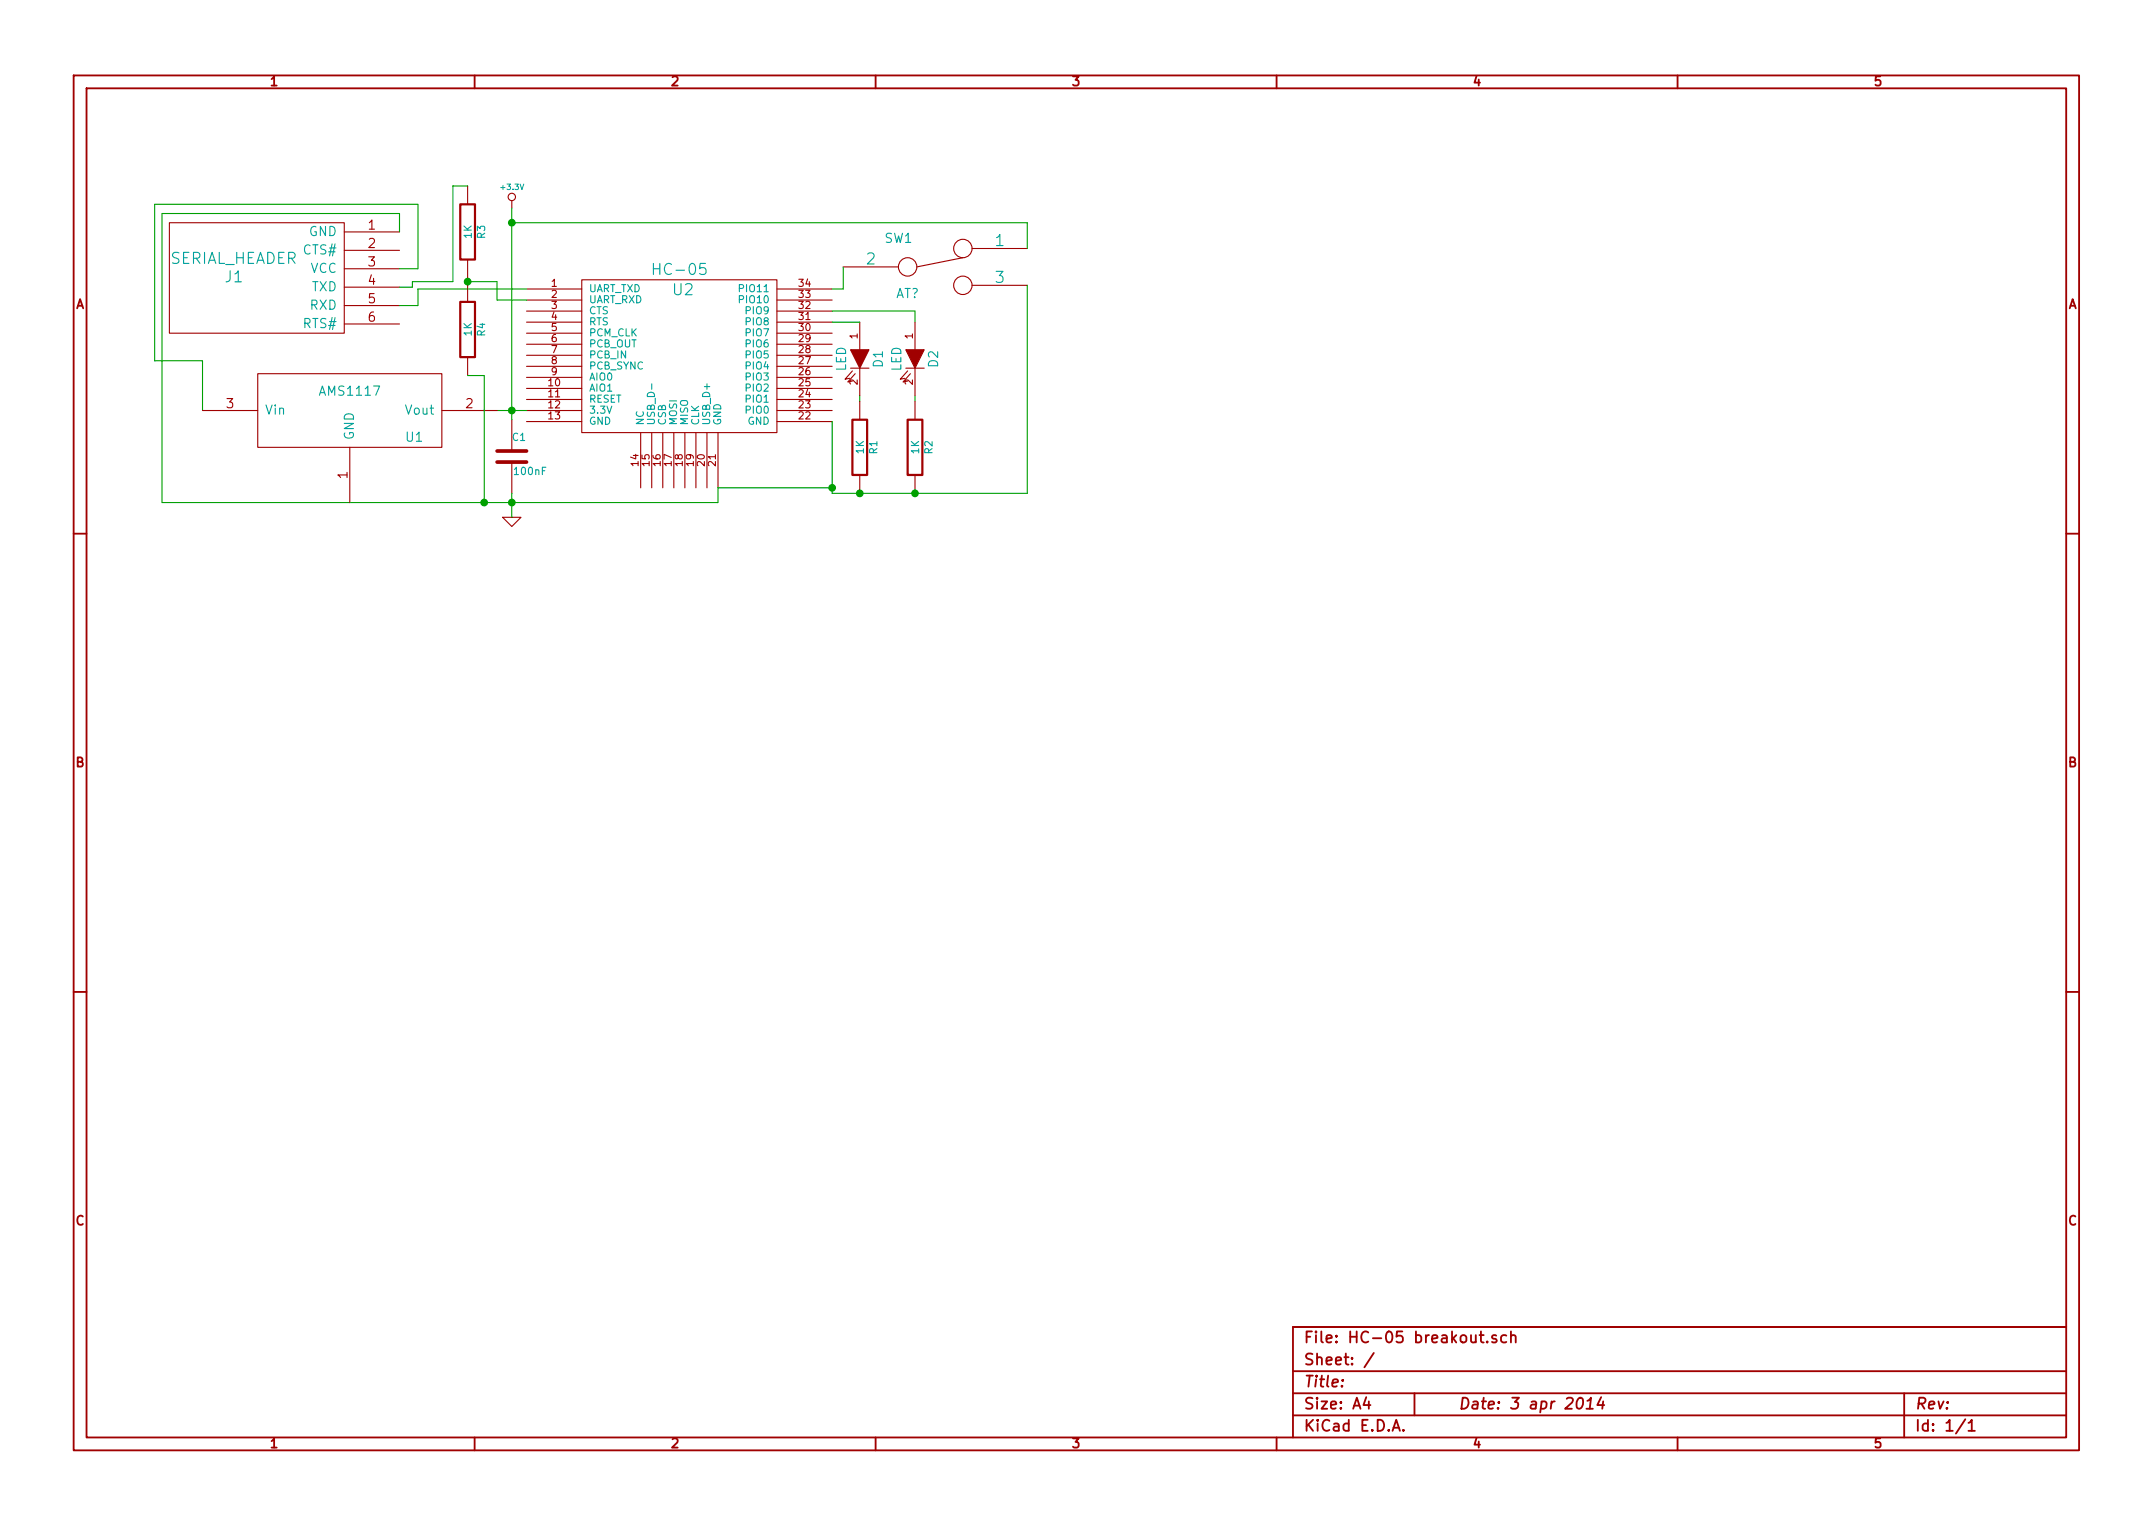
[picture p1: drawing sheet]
EESchema Schematic File Version 2
LIBS:power
LIBS:device
LIBS:transistors
LIBS:conn
LIBS:linear
LIBS:regul
LIBS:74xx
LIBS:cmos4000
LIBS:adc-dac
LIBS:memory
LIBS:xilinx
LIBS:special
LIBS:microcontrollers
LIBS:dsp
LIBS:microchip
LIBS:analog_switches
LIBS:motorola
LIBS:texas
LIBS:intel
LIBS:audio
LIBS:interface
LIBS:digital-audio
LIBS:philips
LIBS:display
LIBS:cypress
LIBS:siliconi
LIBS:opto
LIBS:atmel
LIBS:contrib
LIBS:valves
LIBS:hc-05
LIBS:AMS1117
EELAYER 27 0
EELAYER END
$Descr A4 11693 8268
encoding utf-8
Sheet 1 1
Title ""
Date "3 apr 2014"
Rev ""
Comp ""
Comment1 ""
Comment2 ""
Comment3 ""
Comment4 ""
$EndDescr
$Comp
L HC-05 U2
U 1 1
P 3690 1460
F 0 "U2" H 3710 1350 60  0000 C CNN
F 1 "HC-05" H 3690 1460 60  0000 C CNN
F 2 "" H 3690 1460 60  0000 C CNN
F 3 "" H 3690 1460 60  0000 C CNN
	1    3690 1460
	1    0    0    -1  
$EndComp
$Comp
L LED D1
U 1 1
P 4670 1940
F 0 "D1" H 4670 2040 50  0000 C CNN
F 1 "LED" H 4670 1840 50  0000 C CNN
F 2 "~" H 4670 1940 60  0000 C CNN
F 3 "~" H 4670 1940 60  0000 C CNN
	1    4670 1940
	0    1    1    0   
$EndComp
$Comp
L LED D2
U 1 1
P 4970 1940
F 0 "D2" H 4970 2040 50  0000 C CNN
F 1 "LED" H 4970 1840 50  0000 C CNN
F 2 "~" H 4970 1940 60  0000 C CNN
F 3 "~" H 4970 1940 60  0000 C CNN
	1    4970 1940
	0    1    1    0   
$EndComp
$Comp
L R R1
U 1 1
P 4670 2420
F 0 "R1" V 4750 2420 40  0000 C CNN
F 1 "1K" V 4677 2421 40  0000 C CNN
F 2 "~" V 4600 2420 30  0000 C CNN
F 3 "~" H 4670 2420 30  0000 C CNN
	1    4670 2420
	1    0    0    -1  
$EndComp
$Comp
L R R2
U 1 1
P 4970 2420
F 0 "R2" V 5050 2420 40  0000 C CNN
F 1 "1K" V 4977 2421 40  0000 C CNN
F 2 "~" V 4900 2420 30  0000 C CNN
F 3 "~" H 4970 2420 30  0000 C CNN
	1    4970 2420
	1    0    0    -1  
$EndComp
$Comp
L SWITCH_INV SW1
U 1 1
P 5080 1440
F 0 "SW1" H 4880 1590 50  0000 C CNN
F 1 "AT?" H 4930 1290 50  0000 C CNN
F 2 "~" H 5080 1440 60  0000 C CNN
F 3 "~" H 5080 1440 60  0000 C CNN
	1    5080 1440
	1    0    0    -1  
$EndComp
$Comp
L C C1
U 1 1
P 2780 2470
F 0 "C1" H 2780 2570 40  0000 L CNN
F 1 "100nF" H 2786 2385 40  0000 L CNN
F 2 "~" H 2818 2320 30  0000 C CNN
F 3 "~" H 2780 2470 60  0000 C CNN
	1    2780 2470
	1    0    0    -1  
$EndComp
$Comp
L +3.3V #PWR1
U 1 1
P 2780 1120
F 0 "#PWR1" H 2780 1080 30  0001 C CNN
F 1 "+3.3V" H 2780 1230 30  0000 C CNN
F 2 "" H 2780 1120 60  0000 C CNN
F 3 "" H 2780 1120 60  0000 C CNN
	1    2780 1120
	1    0    0    -1  
$EndComp
$Comp
L GND #PWR2
U 1 1
P 2780 2800
F 0 "#PWR2" H 2780 2800 30  0001 C CNN
F 1 "GND" H 2780 2730 30  0001 C CNN
F 2 "" H 2780 2800 60  0000 C CNN
F 3 "" H 2780 2800 60  0000 C CNN
	1    2780 2800
	1    0    0    -1  
$EndComp
Wire Wire Line
	4520 2280 4520 2670
Wire Wire Line
	4520 2640 3900 2640
Wire Wire Line
	4520 1740 4670 1740
Wire Wire Line
	4520 1680 4970 1680
Wire Wire Line
	4970 1680 4970 1740
Wire Wire Line
	4670 2140 4670 2170
Wire Wire Line
	4970 2140 4970 2170
Wire Wire Line
	4520 2670 5580 2670
Connection ~ 4670 2670
Connection ~ 4520 2640
Wire Wire Line
	4520 1560 4580 1560
Wire Wire Line
	4580 1560 4580 1440
Wire Wire Line
	5580 2670 5580 1540
Connection ~ 4970 2670
Wire Wire Line
	2700 2220 2860 2220
Wire Wire Line
	5580 1340 5580 1200
Wire Wire Line
	5580 1200 2780 1200
Wire Wire Line
	2780 1120 2780 2270
Connection ~ 2780 2220
Wire Wire Line
	880  2720 3900 2720
Wire Wire Line
	3900 2720 3900 2640
Wire Wire Line
	2780 2670 2780 2800
Connection ~ 2780 2720
Connection ~ 2780 1200
$Comp
L SERIAL_HEADER J1
U 1 1
P 2170 1050
F 0 "J1" H 1270 600 60  0000 C CNN
F 1 "SERIAL_HEADER" H 1270 700 60  0000 C CNN
F 2 "" H 2170 1050 60  0000 C CNN
F 3 "" H 2170 1050 60  0000 C CNN
	1    2170 1050
	1    0    0    -1  
$EndComp
Wire Wire Line
	1100 1950 1100 2220
$Comp
L R R3
U 1 1
P 2540 1250
F 0 "R3" V 2620 1250 40  0000 C CNN
F 1 "1K" V 2547 1251 40  0000 C CNN
F 2 "~" V 2470 1250 30  0000 C CNN
F 3 "~" H 2540 1250 30  0000 C CNN
	1    2540 1250
	1    0    0    -1  
$EndComp
$Comp
L R R4
U 1 1
P 2540 1780
F 0 "R4" V 2620 1780 40  0000 C CNN
F 1 "1K" V 2547 1781 40  0000 C CNN
F 2 "~" V 2470 1780 30  0000 C CNN
F 3 "~" H 2540 1780 30  0000 C CNN
	1    2540 1780
	1    0    0    -1  
$EndComp
Wire Wire Line
	2860 1560 2270 1560
Wire Wire Line
	2270 1560 2270 1650
Wire Wire Line
	2270 1650 2170 1650
Wire Wire Line
	2170 1550 2240 1550
Wire Wire Line
	2240 1550 2240 1520
Wire Wire Line
	2240 1520 2460 1520
Wire Wire Line
	2460 1520 2460 1000
Wire Wire Line
	2460 1000 2540 1000
Wire Wire Line
	2540 1500 2540 1530
Wire Wire Line
	2540 1520 2700 1520
Wire Wire Line
	2700 1520 2700 1620
Wire Wire Line
	2700 1620 2860 1620
Connection ~ 2540 1520
Wire Wire Line
	2170 1450 2270 1450
Wire Wire Line
	2270 1450 2270 1100
Wire Wire Line
	2270 1100 840  1100
Wire Wire Line
	840  1100 840  1950
Wire Wire Line
	840  1950 1100 1950
Wire Wire Line
	2170 1250 2170 1150
Wire Wire Line
	2170 1150 880  1150
Wire Wire Line
	880  1150 880  2720
$Comp
L AMS1117 U1
U 1 1
P 1900 2220
F 0 "U1" H 2250 2070 50  0000 C CNN
F 1 "AMS1117" H 1900 2320 50  0000 C CNN
F 2 "" H 1900 2220 60  0000 C CNN
F 3 "" H 1900 2220 60  0000 C CNN
	1    1900 2220
	1    0    0    -1  
$EndComp
Wire Wire Line
	2540 2030 2630 2030
Wire Wire Line
	2630 2030 2630 2720
Connection ~ 2630 2720
$EndSCHEMATC
